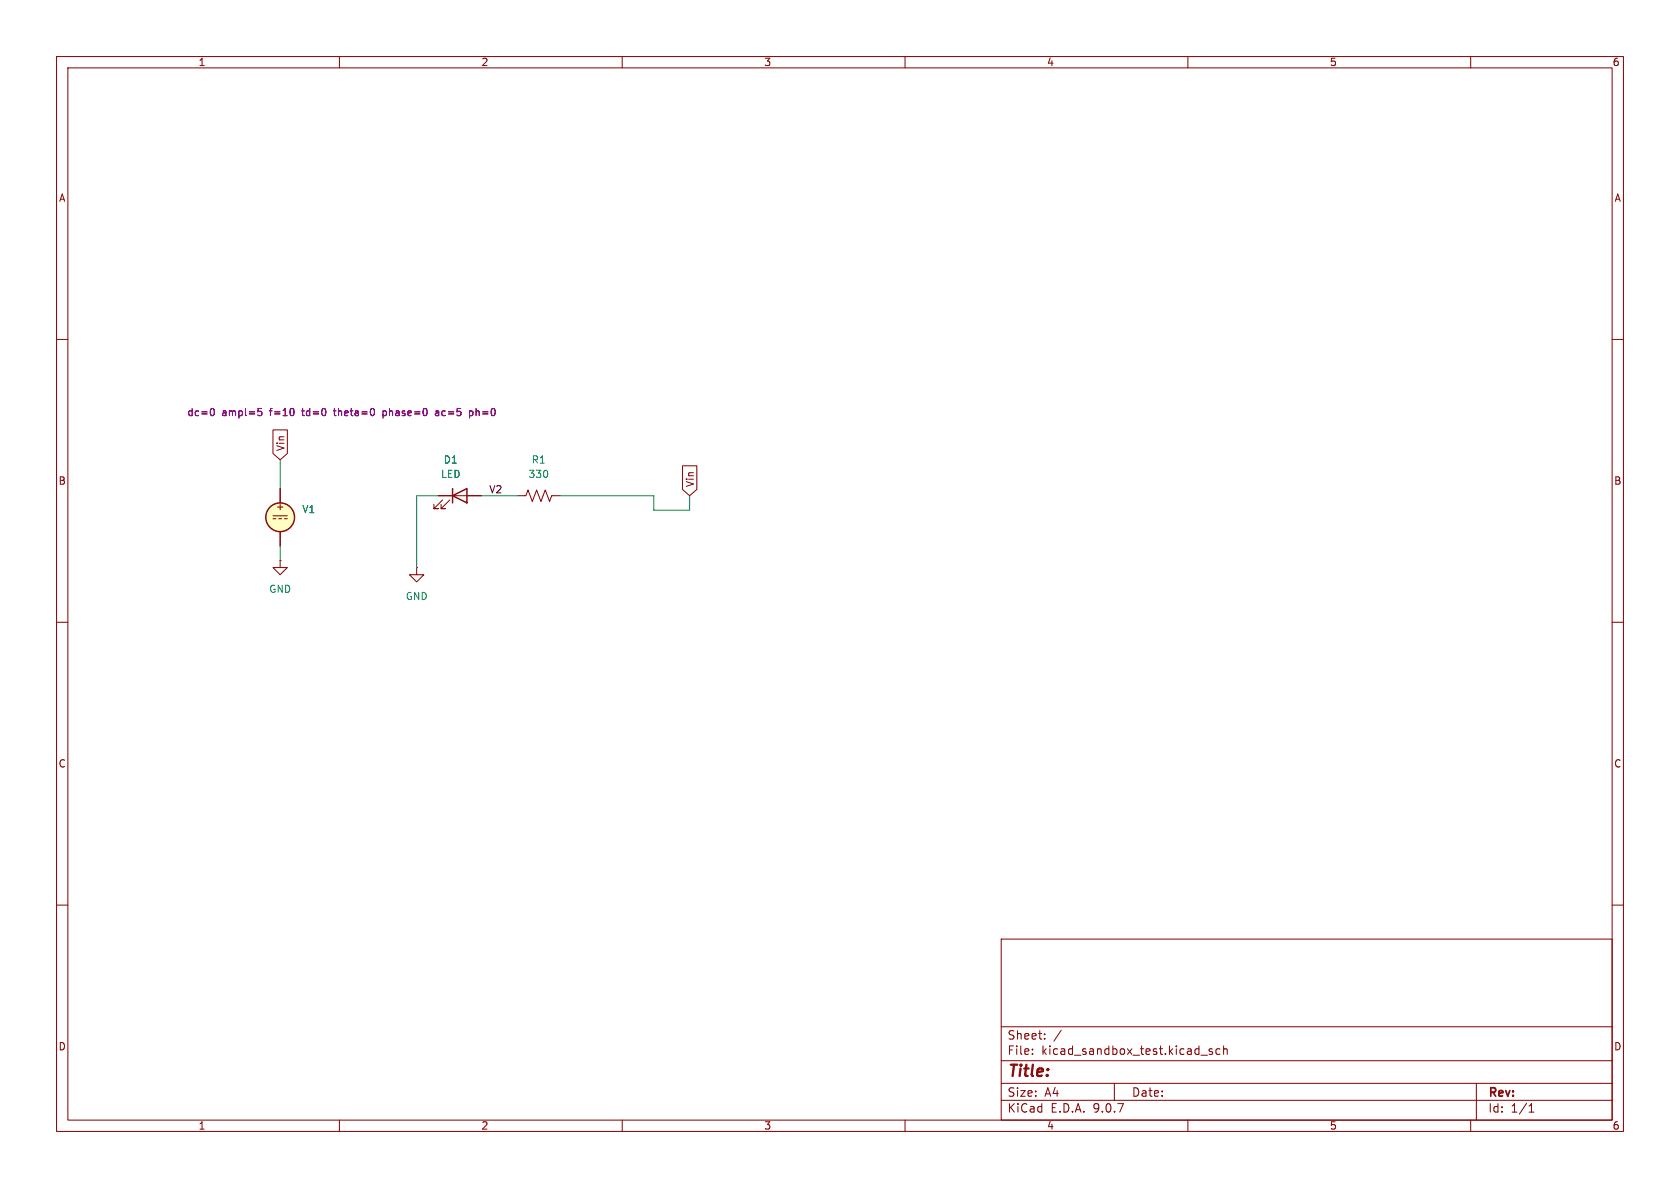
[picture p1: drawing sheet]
(kicad_sch
 (version 20250114)
 (generator "eeschema")
 (generator_version "9.0")
 (paper "A4")
 (lib_symbols
  (symbol "Device:LED"
   (pin_numbers (hide yes))
   (pin_names
    (offset 1.016) (hide yes)) (exclude_from_sim no) (in_bom yes) (on_board yes)
   (property "Reference" "D" (at 0 2.54 0) (effects (font (size 1.27 1.27))))
   (property "Value" "LED" (at 0 -2.54 0) (effects (font (size 1.27 1.27))))
   (property "Footprint" "" (at 0 0 0) (effects (font (size 1.27 1.27)) (hide yes)))
   (property "Datasheet" "~" (at 0 0 0) (effects (font (size 1.27 1.27)) (hide yes)))
   (property "Description" "Light emitting diode" (at 0 0 0) (effects (font (size 1.27 1.27)) (hide yes)))
   (property "Sim.Pins" "1=K 2=A" (at 0 0 0) (effects (font (size 1.27 1.27)) (hide yes)))
   (symbol "LED_0_1"
    (polyline (pts (xy -3.048 -0.762) (xy -4.572 -2.286) (xy -3.81 -2.286) (xy -4.572 -2.286) (xy -4.572 -1.524)) (stroke (width 0) (type default)) (fill (type none)))
    (polyline (pts (xy -1.778 -0.762) (xy -3.302 -2.286) (xy -2.54 -2.286) (xy -3.302 -2.286) (xy -3.302 -1.524)) (stroke (width 0) (type default)) (fill (type none)))
    (polyline (pts (xy -1.27 0) (xy 1.27 0)) (stroke (width 0) (type default)) (fill (type none)))
    (polyline (pts (xy -1.27 -1.27) (xy -1.27 1.27)) (stroke (width 0.254) (type default)) (fill (type none)))
    (polyline (pts (xy 1.27 -1.27) (xy 1.27 1.27) (xy -1.27 0) (xy 1.27 -1.27)) (stroke (width 0.254) (type default)) (fill (type none))))
   (symbol "LED_1_1"
    (pin passive line (at -3.81 0 0) (length 2.54) (name "K" (effects (font (size 1.27 1.27)))) (number "1" (effects (font (size 1.27 1.27)))))
    (pin passive line (at 3.81 0 180) (length 2.54) (name "A" (effects (font (size 1.27 1.27)))) (number "2" (effects (font (size 1.27 1.27))))))
   (embedded_fonts no))
  (symbol "Device:R_US"
   (pin_numbers (hide yes))
   (pin_names
    (offset 0)) (exclude_from_sim no) (in_bom yes) (on_board yes)
   (property "Reference" "R" (at 2.54 0 90) (effects (font (size 1.27 1.27))))
   (property "Value" "R_US" (at -2.54 0 90) (effects (font (size 1.27 1.27))))
   (property "Footprint" "" (at 1.016 -0.254 90) (effects (font (size 1.27 1.27)) (hide yes)))
   (property "Datasheet" "~" (at 0 0 0) (effects (font (size 1.27 1.27)) (hide yes)))
   (property "Description" "Resistor, US symbol" (at 0 0 0) (effects (font (size 1.27 1.27)) (hide yes)))
   (symbol "R_US_0_1"
    (polyline (pts (xy 0 2.286) (xy 0 2.54)) (stroke (width 0) (type default)) (fill (type none)))
    (polyline (pts (xy 0 2.286) (xy 1.016 1.905) (xy 0 1.524) (xy -1.016 1.143) (xy 0 0.762)) (stroke (width 0) (type default)) (fill (type none)))
    (polyline (pts (xy 0 0.762) (xy 1.016 0.381) (xy 0 0) (xy -1.016 -0.381) (xy 0 -0.762)) (stroke (width 0) (type default)) (fill (type none)))
    (polyline (pts (xy 0 -0.762) (xy 1.016 -1.143) (xy 0 -1.524) (xy -1.016 -1.905) (xy 0 -2.286)) (stroke (width 0) (type default)) (fill (type none)))
    (polyline (pts (xy 0 -2.286) (xy 0 -2.54)) (stroke (width 0) (type default)) (fill (type none))))
   (symbol "R_US_1_1"
    (pin passive line (at 0 3.81 270) (length 1.27) (name "~" (effects (font (size 1.27 1.27)))) (number "1" (effects (font (size 1.27 1.27)))))
    (pin passive line (at 0 -3.81 90) (length 1.27) (name "~" (effects (font (size 1.27 1.27)))) (number "2" (effects (font (size 1.27 1.27))))))
   (embedded_fonts no))
  (symbol "Simulation_SPICE:VDC"
   (pin_numbers (hide yes))
   (pin_names
    (offset 0.0254)) (exclude_from_sim no) (in_bom yes) (on_board yes)
   (property "Reference" "V" (at 2.54 2.54 0) (effects (font (size 1.27 1.27)) (justify left)))
   (property "Value" "1" (at 2.54 0 0) (effects (font (size 1.27 1.27)) (justify left)))
   (property "Footprint" "" (at 0 0 0) (effects (font (size 1.27 1.27)) (hide yes)))
   (property "Datasheet" "https://ngspice.sourceforge.io/docs/ngspice-html-manual/manual.xhtml#sec_Independent_Sources_for" (at 0 0 0) (effects (font (size 1.27 1.27)) (hide yes)))
   (property "Description" "Voltage source, DC" (at 0 0 0) (effects (font (size 1.27 1.27)) (hide yes)))
   (property "Sim.Pins" "1=+ 2=-" (at 0 0 0) (effects (font (size 1.27 1.27)) (hide yes)))
   (property "Sim.Type" "DC" (at 0 0 0) (effects (font (size 1.27 1.27)) (hide yes)))
   (property "Sim.Device" "V" (at 0 0 0) (effects (font (size 1.27 1.27)) (justify left) (hide yes)))
   (symbol "VDC_0_0"
    (polyline (pts (xy -1.27 0.254) (xy 1.27 0.254)) (stroke (width 0) (type default)) (fill (type none)))
    (polyline (pts (xy -0.762 -0.254) (xy -1.27 -0.254)) (stroke (width 0) (type default)) (fill (type none)))
    (polyline (pts (xy 0.254 -0.254) (xy -0.254 -0.254)) (stroke (width 0) (type default)) (fill (type none)))
    (polyline (pts (xy 1.27 -0.254) (xy 0.762 -0.254)) (stroke (width 0) (type default)) (fill (type none)))
    (text "+" (at 0 1.905 0) (effects (font (size 1.27 1.27)))))
   (symbol "VDC_0_1"
    (circle (center 0 0) (radius 2.54) (stroke (width 0.254) (type default)) (fill (type background))))
   (symbol "VDC_1_1"
    (pin passive line (at 0 5.08 270) (length 2.54) (name "~" (effects (font (size 1.27 1.27)))) (number "1" (effects (font (size 1.27 1.27)))))
    (pin passive line (at 0 -5.08 90) (length 2.54) (name "~" (effects (font (size 1.27 1.27)))) (number "2" (effects (font (size 1.27 1.27))))))
   (embedded_fonts no))
  (symbol "power:GND"
   (power)
   (pin_numbers (hide yes))
   (pin_names
    (offset 0) (hide yes)) (exclude_from_sim no) (in_bom yes) (on_board yes)
   (property "Reference" "#PWR" (at 0 -6.35 0) (effects (font (size 1.27 1.27)) (hide yes)))
   (property "Value" "GND" (at 0 -3.81 0) (effects (font (size 1.27 1.27))))
   (property "Footprint" "" (at 0 0 0) (effects (font (size 1.27 1.27)) (hide yes)))
   (property "Datasheet" "" (at 0 0 0) (effects (font (size 1.27 1.27)) (hide yes)))
   (property "Description" "Power symbol creates a global label with name \"GND\" , ground" (at 0 0 0) (effects (font (size 1.27 1.27)) (hide yes)))
   (symbol "GND_0_1"
    (polyline (pts (xy 0 0) (xy 0 -1.27) (xy 1.27 -1.27) (xy 0 -2.54) (xy -1.27 -1.27) (xy 0 -1.27)) (stroke (width 0) (type default)) (fill (type none))))
   (symbol "GND_1_1"
    (pin power_in line (at 0 0 270) (length 0) (name "~" (effects (font (size 1.27 1.27)))) (number "1" (effects (font (size 1.27 1.27))))))
   (embedded_fonts no)))
 (wire
  (pts (xy 77.47 87.63) (xy 73.66 87.63))
  (stroke (width 0) (type default)))
 (wire
  (pts (xy 121.92 87.63) (xy 121.92 90.17))
  (stroke (width 0) (type default)))
 (wire
  (pts (xy 49.53 96.52) (xy 49.53 99.06))
  (stroke (width 0) (type default)))
 (wire
  (pts (xy 115.57 87.63) (xy 115.57 90.17))
  (stroke (width 0) (type default)))
 (wire
  (pts (xy 85.09 87.63) (xy 91.44 87.63))
  (stroke (width 0) (type default)))
 (wire
  (pts (xy 49.53 81.28) (xy 49.53 86.36))
  (stroke (width 0) (type default)))
 (wire
  (pts (xy 121.92 90.17) (xy 115.57 90.17))
  (stroke (width 0) (type default)))
 (wire
  (pts (xy 73.66 87.63) (xy 73.66 100.33))
  (stroke (width 0) (type default)))
 (wire
  (pts (xy 99.06 87.63) (xy 115.57 87.63))
  (stroke (width 0) (type default)))
 (label "V2"
  (at 88.9 87.63 180)
  (effects (font (size 1.27 1.27)) (justify right bottom)))
 (global_label "Vin"
  (shape input)
  (at 49.53 81.28 90)
  (fields_autoplaced yes)
  (effects (font (size 1.27 1.27)) (justify left))
  (property "Intersheetrefs" "${INTERSHEET_REFS}" (at 49.53 75.4524 90) (effects (font (size 1.27 1.27)) (justify left) (hide yes))))
 (global_label "Vin"
  (shape input)
  (at 121.92 87.63 90)
  (fields_autoplaced yes)
  (effects (font (size 1.27 1.27)) (justify left))
  (property "Intersheetrefs" "${INTERSHEET_REFS}" (at 121.92 81.8024 90) (effects (font (size 1.27 1.27)) (justify left) (hide yes))))
 (symbol
  (lib_id "power:GND")
  (at 73.66 100.33 0)
  (unit 1)
  (exclude_from_sim no)
  (in_bom yes)
  (on_board yes)
  (dnp no)
  (fields_autoplaced yes)
  (property "Reference" "#PWR02" (at 73.66 106.68 0) (effects (font (size 1.27 1.27)) (hide yes)))
  (property "Value" "GND" (at 73.66 105.41 0) (effects (font (size 1.27 1.27))))
  (property "Footprint" "" (at 73.66 100.33 0) (effects (font (size 1.27 1.27)) (hide yes)))
  (property "Datasheet" "" (at 73.66 100.33 0) (effects (font (size 1.27 1.27)) (hide yes)))
  (property "Description" "Power symbol creates a global label with name \"GND\" , ground" (at 73.66 100.33 0) (effects (font (size 1.27 1.27)) (hide yes)))
  (pin "1"))
 (symbol
  (lib_id "power:GND")
  (at 49.53 99.06 0)
  (unit 1)
  (exclude_from_sim no)
  (in_bom yes)
  (on_board yes)
  (dnp no)
  (fields_autoplaced yes)
  (property "Reference" "#PWR01" (at 49.53 105.41 0) (effects (font (size 1.27 1.27)) (hide yes)))
  (property "Value" "GND" (at 49.53 104.14 0) (effects (font (size 1.27 1.27))))
  (property "Footprint" "" (at 49.53 99.06 0) (effects (font (size 1.27 1.27)) (hide yes)))
  (property "Datasheet" "" (at 49.53 99.06 0) (effects (font (size 1.27 1.27)) (hide yes)))
  (property "Description" "Power symbol creates a global label with name \"GND\" , ground" (at 49.53 99.06 0) (effects (font (size 1.27 1.27)) (hide yes)))
  (pin "1"))
 (symbol
  (lib_id "Device:R_US")
  (at 95.25 87.63 90)
  (unit 1)
  (exclude_from_sim no)
  (in_bom yes)
  (on_board yes)
  (dnp no)
  (fields_autoplaced yes)
  (property "Reference" "R1" (at 95.25 81.28 90) (effects (font (size 1.27 1.27))))
  (property "Value" "330" (at 95.25 83.82 90) (effects (font (size 1.27 1.27))))
  (property "Footprint" "" (at 95.504 86.614 90) (effects (font (size 1.27 1.27)) (hide yes)))
  (property "Datasheet" "~" (at 95.25 87.63 0) (effects (font (size 1.27 1.27)) (hide yes)))
  (property "Description" "Resistor, US symbol" (at 95.25 87.63 0) (effects (font (size 1.27 1.27)) (hide yes)))
  (property "Sim.Device" "R" (at 95.25 87.63 0) (effects (font (size 1.27 1.27)) (hide yes)))
  (property "Sim.Pins" "1=+ 2=-" (at 95.25 83.82 90) (effects (font (size 1.27 1.27)) (hide yes)))
  (pin "1")
  (pin "2"))
 (symbol
  (lib_id "Simulation_SPICE:VDC")
  (at 49.53 91.44 0)
  (unit 1)
  (exclude_from_sim no)
  (in_bom yes)
  (on_board yes)
  (dnp no)
  (property "Reference" "V1" (at 53.34 90.0401 0) (effects (font (size 1.27 1.27)) (justify left)))
  (property "Value" "${SIM.PARAMS}" (at 53.34 92.5801 0) (effects (font (size 1.27 1.27)) (justify left) (hide yes)))
  (property "Footprint" "" (at 49.53 91.44 0) (effects (font (size 1.27 1.27)) (hide yes)))
  (property "Datasheet" "https://ngspice.sourceforge.io/docs/ngspice-html-manual/manual.xhtml#sec_Independent_Sources_for" (at 49.53 91.44 0) (effects (font (size 1.27 1.27)) (hide yes)))
  (property "Description" "Voltage source, DC" (at 49.53 91.44 0) (effects (font (size 1.27 1.27)) (hide yes)))
  (property "Sim.Pins" "1=+ 2=-" (at 49.53 91.44 0) (effects (font (size 1.27 1.27)) (hide yes)))
  (property "Sim.Type" "SIN" (at 49.53 91.44 0) (effects (font (size 1.27 1.27)) (hide yes)))
  (property "Sim.Device" "V" (at 49.53 91.44 0) (effects (font (size 1.27 1.27)) (justify left) (hide yes)))
  (property "Sim.Params" "dc=0 ampl=5 f=10 td=0 theta=0 phase=0 ac=5 ph=0" (at 60.452 72.898 0) (effects (font (size 1.27 1.27))))
  (pin "2")
  (pin "1"))
 (symbol
  (lib_id "Device:LED")
  (at 81.28 87.63 0)
  (unit 1)
  (exclude_from_sim no)
  (in_bom yes)
  (on_board yes)
  (dnp no)
  (fields_autoplaced yes)
  (property "Reference" "D1" (at 79.6925 81.28 0) (effects (font (size 1.27 1.27))))
  (property "Value" "LED" (at 79.6925 83.82 0) (effects (font (size 1.27 1.27))))
  (property "Footprint" "" (at 81.28 87.63 0) (effects (font (size 1.27 1.27)) (hide yes)))
  (property "Datasheet" "~" (at 81.28 87.63 0) (effects (font (size 1.27 1.27)) (hide yes)))
  (property "Description" "Light emitting diode" (at 81.28 87.63 0) (effects (font (size 1.27 1.27)) (hide yes)))
  (property "Sim.Pins" "1=A 2=K" (at 81.28 87.63 0) (effects (font (size 1.27 1.27)) (hide yes)))
  (property "Sim.Device" "D" (at 81.28 87.63 0) (effects (font (size 1.27 1.27)) (hide yes)))
  (pin "1")
  (pin "2"))
 (sheet_instances
  (path ""
   (page "1")))
 (embedded_fonts no))
